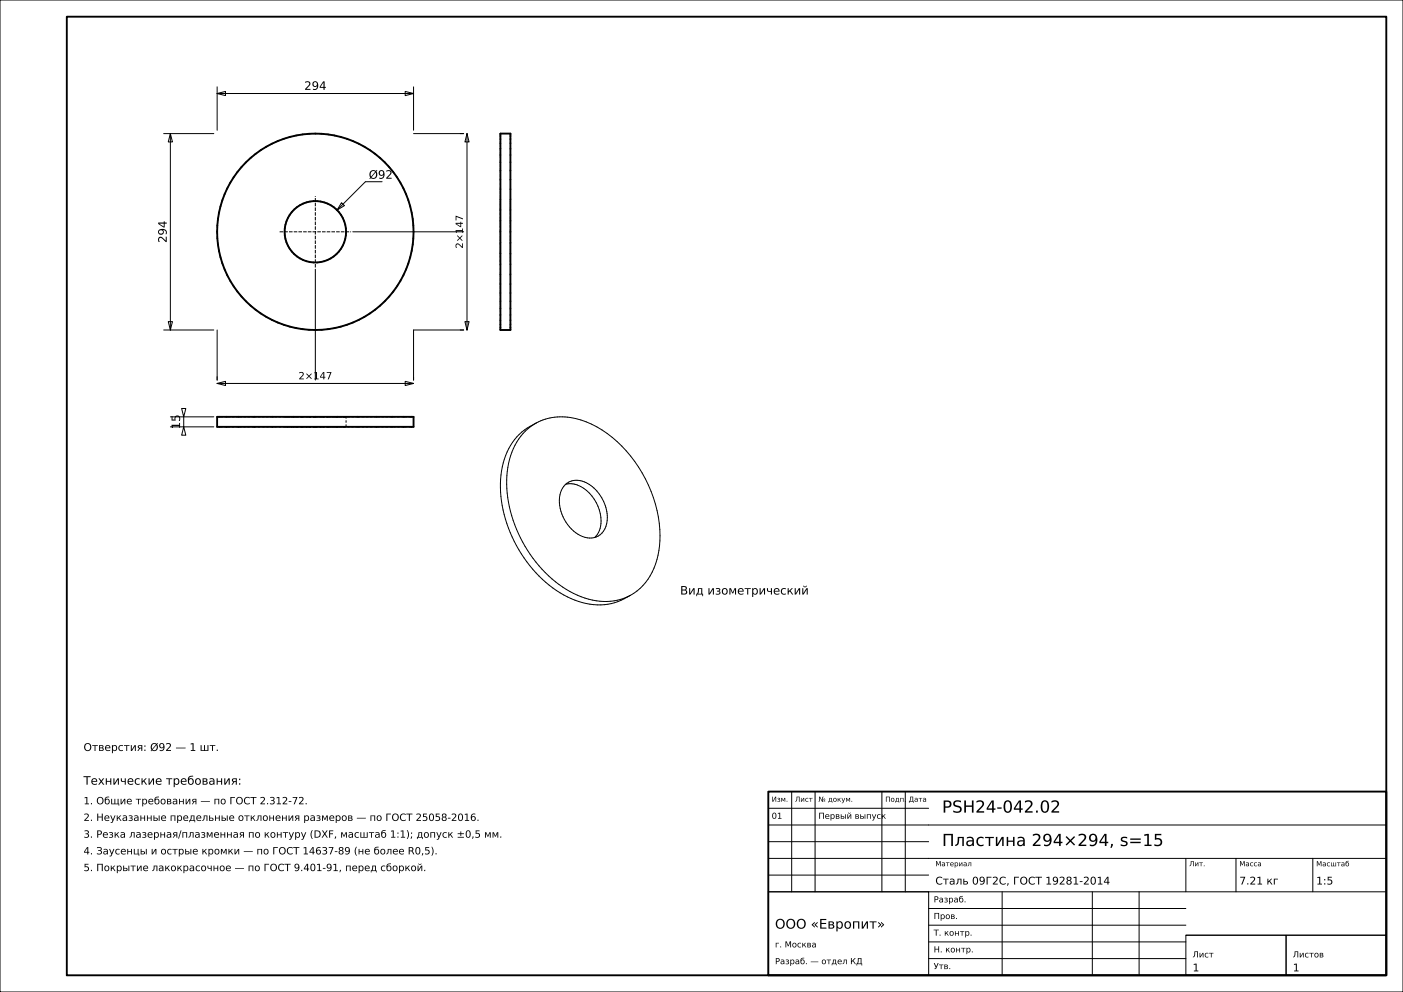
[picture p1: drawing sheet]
<svg xmlns="http://www.w3.org/2000/svg" width="420mm" height="297mm" viewBox="0 0 420 297" stroke-linecap="round" stroke-linejoin="round" font-family="sans-serif">
<g fill="none" stroke="#000" stroke-width=".3">
<path d="M0 0h420v297h-420zM49 40h15M51 40l.6 2.5h-1.2zM51 40v58.8M65 28l2.5-.6v1.2zM65 26v13M65 28h58.8M121.3 27.4l2.5 .6-2.5 .6zM123.8 26v13M123.8 40h15M139.8 40l.6 2.5h-1.2zM139.8 40v58.8"/>
<path d="M114.4 54.4h-5l-8.5 8.5M102.2 60.7l.9 .9-2.2 1.3zM105.6 69.4h33.2M49 98.8h15M50.4 96.3h1.2l-.6 2.5zM65 98.8v15M94.4 80.6v33.2M138.8 98.8h-15v15M139.2 96.3h1.2l-.6 2.5zM65 114.8l2.5-.6v1.2zM65 114.8h58.8M121.3 114.2l2.5 .6-2.5 .6z"/>
<path d="M51 124.8h13M51 127.8h13M54.4 122.3h1.2l-.6 2.5zM55 127.8l.6 2.5h-1.2zM55 124.8v3M160.6 126.6a18.6 18.6 0 0 0-10.7 16.8 38.9 38.9 0 0 0 20 35.3 18.3 18.3 0 0 0 18.8-.4M160.6 126.6a17.7 17.7 0 0 1 16.5 .4 38.7 38.7 0 0 1 20.3 36.4 18.3 18.3 0 0 1-8.7 14.9M160.6 126.6a18.5 18.5 0 0 0-8.9 15.8 38.9 38.9 0 0 0 20 35.3 18.2 18.2 0 0 0 17 .6M169.2 145.1a6.2 6.2 0 0 1 8.6 1 11.1 11.1 0 0 1 3.3 12.2 5.3 5.3 0 0 1-8.1 1.7 11.6 11.6 0 0 1-4.9-13.2zM169.3 145a7.2 7.2 0 0 1 7.1 2.6 10.5 10.5 0 0 1 2.4 12.4l-.8 .9M237 237v30M244 237v30"/>
<path d="M264 237v30M271 237v30M230 257h185M230 252h48M230 247h185M230 242h48M355 257v10M370 257v10M393 257v10M230 267h48v25h-48zM230 267h185M230 262h48"/>
<path d="M278 277h77M278 272h77M300 267v25M327 267v25M341 267v25M278 287h77M278 282h77M355 280h30v12h-30zM355 280h60M385 280h30v12h-30z"/>
</g>
<g fill="none" stroke="#000" stroke-width=".56">
<path d="M20 5h395v287h-395zM149.8 40h3v58.8h-3zM65 124.8h58.8v3h-58.8zM230 237h185v55h-185z"/>
<circle cx="94.4" cy="69.4" r="9.2"/>
<circle cx="94.4" cy="69.4" r="29.4"/>
</g>
<g fill="none" stroke="#000" stroke-width=".3" stroke-dasharray=".7 .5" stroke-linecap="butt">
<path d="M94.4 40l-1.9 .1M66.6 59.9l-.6 1.9M67.2 58.1l-.6 1.8M68 56.4l-.8 1.7M68.9 54.7l-.9 1.7M70 53.1l-1.1 1.6M71.1 51.5l-1.1 1.6M72.3 50l-1.2 1.5M73.6 48.6l-1.3 1.4M75 47.3l-1.4 1.3M76.5 46.1l-1.5 1.2M78.1 45l-1.6 1.1"/>
<path d="M79.7 43.9l-1.6 1.1M81.4 43l-1.7 .9M83.1 42.2l-1.7 .8M84.9 41.6l-1.8 .6M86.8 41l-1.9 .6M88.7 40.6l-1.9 .4M90.6 40.3l-1.9 .3M92.5 40.1l-1.9 .2M96.3 40.1l-1.9-.1M98.2 40.3l-1.9-.2M100.1 40.6l-1.9-.3M102 41l-1.9-.4"/>
<path d="M103.9 41.6l-1.9-.6M105.7 42.2l-1.8-.6M107.4 43l-1.7-.8M109.1 43.9l-1.7-.9M110.7 45l-1.6-1.1M112.3 46.1l-1.6-1.1M113.8 47.3l-1.5-1.2M115.2 48.6l-1.4-1.3M116.5 50l-1.3-1.4M117.7 51.5l-1.2-1.5M118.8 53.1l-1.1-1.6M119.9 54.7l-1.1-1.6"/>
<path d="M120.8 56.4l-.9-1.7M121.6 58.1l-.8-1.7M122.2 59.9l-.6-1.8M149.8 56.6v-5.5M149.8 51.1v-4.7M149.8 46.4v-3.5M149.8 42.9v-2.2M149.8 40.7v-.7M152.8 56.6v-5.5M152.8 51.1v-4.7M152.8 46.4v-3.5M152.8 42.9v-2.2"/>
<path d="M152.8 40.7v-.7M65 69.4l.1 1.9M65.1 71.3l.2 1.9M65.1 67.5l-.1 1.9M65.3 73.2l.3 1.9M65.3 65.6l-.2 1.9M65.6 75.1l.4 1.9M65.6 63.7l-.3 1.9M66 77l.6 1.9M66 61.8l-.4 1.9M66.6 78.9l.6 1.8M85.2 69.4l.1-1.1"/>
<path d="M85.3 68.3l.1-1M85.3 70.5l-.1-1.1M85.4 67.3l.4-1M85.4 71.5l-.1-1M85.8 66.3l.4-1M85.8 72.5l-.4-1M86.2 65.3l.5-1M86.2 73.5l-.4-1M86.7 64.3l.7-.8M86.7 74.5l-.5-1M87.4 63.5l.7-.8M87.4 75.3l-.7-.8"/>
<path d="M88.1 62.7l.8-.7M88.1 76.1l-.7-.8M88.9 62l.9-.6M88.9 76.8l-.8-.7M89.8 61.4l1-.4M89.8 77.4l-.9-.6M90.8 61l1-.4M90.8 77.8l-1-.4M91.8 60.6l1-.3M91.8 78.2l-1-.4M92.8 60.3l1.1-.1M92.8 78.5l-1-.3"/>
<path d="M93.9 60.2h1M93.9 78.6l-1.1-.1M94.9 60.2l1.1 .1M94.9 78.6h-1M96 60.3l1 .3M96 78.5l-1.1 .1M97 60.6l1 .4M97 78.2l-1 .3M98 61l1 .4M98 77.8l-1 .4M99 61.4l.9 .6M99 77.4l-1 .4"/>
<path d="M99.9 62l.8 .7M99.9 76.8l-.9 .6M100.7 62.7l.7 .8M100.7 76.1l-.8 .7M101.4 63.5l.7 .8M101.4 75.3l-.7 .8M102.1 64.3l.5 1M102.1 74.5l-.7 .8M102.6 65.3l.4 1M102.6 73.5l-.5 1M103 66.3l.4 1M103 72.5l-.4 1"/>
<path d="M103.4 67.3l.1 1M103.4 71.5l-.4 1M103.5 68.3l.1 1.1M103.5 70.5l-.1 1M103.6 69.4l-.1 1.1M122.2 78.9l.6-1.9M122.8 77l.4-1.9M122.8 61.8l-.6-1.9M123.2 75.1l.3-1.9M123.2 63.7l-.4-1.9M123.5 73.2l.2-1.9M123.5 65.6l-.3-1.9"/>
<path d="M123.7 71.3l.1-1.9M123.7 67.5l-.2-1.9M123.8 69.4l-.1-1.9M149.8 69.4v-1M149.8 68.4v-1M149.8 67.4v-1M149.8 66.4v-1M149.8 65.4v-.9M149.8 64.5v-.8M149.8 63.7v-.8M149.8 62.9v-.7M149.8 62.2v-.6"/>
<path d="M149.8 61.6v-.5M149.8 61.1v-.4M149.8 60.7v-.3M149.8 60.4v-.1M149.8 60.3v-.1M149.8 60.2v.2M149.8 60.4v.7M149.8 61.1v1.1M149.8 62.2v1.5M149.8 63.7v1.7M149.8 65.4v2M149.8 67.4v2"/>
<path d="M149.8 69.4v2M149.8 71.4v2M149.8 73.4v1.7M149.8 75.1v1.5M149.8 76.6v1.1M149.8 77.7v.7M149.8 78.4v.2M149.8 78.6v-.1M149.8 78.5v-.1M149.8 78.4v-.3M149.8 78.1v-.4M149.8 77.7v-.5"/>
<path d="M149.8 77.2v-.6M149.8 76.6v-.7M149.8 75.9v-.8M149.8 75.1v-.8M149.8 74.3v-.9M149.8 73.4v-1M149.8 72.4v-1M149.8 71.4v-1M149.8 70.4v-1M149.8 75.9v-6.5M149.8 69.4v-6.5M149.8 62.9v-6.3"/>
<path d="M152.8 69.4v1M152.8 70.4v1M152.8 71.4v1M152.8 72.4v1M152.8 73.4v.9M152.8 74.3v.8M152.8 75.1v.8M152.8 75.9v.7M152.8 76.6v.6M152.8 77.2v.5M152.8 77.7v.4M152.8 78.1v.3"/>
<path d="M152.8 78.4v.1M152.8 78.5v.1M152.8 78.6v-.2M152.8 78.4v-.7M152.8 77.7v-1.1M152.8 76.6v-1.5M152.8 75.1v-1.7M152.8 73.4v-2M152.8 71.4v-2M152.8 69.4v-2M152.8 67.4v-2M152.8 65.4v-1.7"/>
<path d="M152.8 63.7v-1.5M152.8 62.2v-1.1M152.8 61.1v-.7M152.8 60.4v-.2M152.8 60.2v.1M152.8 60.3v.1M152.8 60.4v.3M152.8 60.7v.4M152.8 61.1v.5M152.8 61.6v.6M152.8 62.2v.7M152.8 62.9v.8"/>
<path d="M152.8 63.7v.8M152.8 64.5v.9M152.8 65.4v1M152.8 66.4v1M152.8 67.4v1M152.8 68.4v1M152.8 75.9v-6.5M152.8 69.4v-6.5M152.8 62.9v-6.3M67.2 80.7l.8 1.7M68 82.4l.9 1.7M68.9 84.1l1.1 1.6"/>
<path d="M70 85.7l1.1 1.6M71.1 87.3l1.2 1.5M72.3 88.8l1.3 1.4M73.6 90.2l1.4 1.3M75 91.5l1.5 1.2M76.5 92.7l1.6 1.1M78.1 93.8l1.6 1.1M79.7 94.9l1.7 .9M81.4 95.8l1.7 .8M83.1 96.6l1.8 .6M84.9 97.2l1.9 .6M86.8 97.8l1.9 .4"/>
<path d="M88.7 98.2l1.9 .3M90.6 98.5l1.9 .2M92.5 98.7l1.9 .1M94.4 98.8l1.9-.1M96.3 98.7l1.9-.2M98.2 98.5l1.9-.3M100.1 98.2l1.9-.4M102 97.8l1.9-.6M103.9 97.2l1.8-.6M105.7 96.6l1.7-.8M107.4 95.8l1.7-.9M109.1 94.9l1.6-1.1"/>
<path d="M110.7 93.8l1.6-1.1M112.3 92.7l1.5-1.2M113.8 91.5l1.4-1.3M115.2 90.2l1.3-1.4M116.5 88.8l1.2-1.5M117.7 87.3l1.1-1.6M118.8 85.7l1.1-1.6M119.9 84.1l.9-1.7M120.8 82.4l.8-1.7M121.6 80.7l.6-1.8M149.8 98.8v-.7M149.8 98.1v-2.2"/>
<path d="M149.8 95.9v-3.5M149.8 92.4v-4.7M149.8 87.7v-5.5M149.8 82.2v-6.3M152.8 98.8v-.7M152.8 98.1v-2.2M152.8 95.9v-3.5M152.8 92.4v-4.7M152.8 87.7v-5.5M152.8 82.2v-6.3M65.7 124.8h-.7M65.7 127.8h-.7"/>
<path d="M67.9 124.8h-2.2M67.9 127.8h-2.2M71.4 124.8h-3.5M71.4 127.8h-3.5M76.1 124.8h-4.7M76.1 127.8h-4.7M81.6 124.8h-5.5M81.6 127.8h-5.5M85.2 124.8h.2M85.2 127.8h.2M85.4 124.8h-.2M85.4 124.8h.7"/>
<path d="M85.4 127.8h-.2M85.4 127.8h.7M86.1 124.8h-.7M86.1 124.8h1.1M86.1 127.8h-.7M86.1 127.8h1.1M87.2 124.8h-1.1M87.2 124.8h1.5M87.2 127.8h-1.1M87.2 127.8h1.5M87.9 124.8h-6.3M87.9 127.8h-6.3"/>
<path d="M88.7 124.8h-1.5M88.7 124.8h1.7M88.7 127.8h-1.5M88.7 127.8h1.7M90.4 124.8h-1.7M90.4 124.8h2M90.4 127.8h-1.7M90.4 127.8h2M92.4 124.8h-2M92.4 124.8h2M92.4 127.8h-2M92.4 127.8h2"/>
<path d="M94.4 124.8h-2M94.4 124.8h2M94.4 127.8h-2M94.4 127.8h2M94.4 124.8h-6.5M94.4 127.8h-6.5M96.4 124.8h-2M96.4 124.8h2M96.4 127.8h-2M96.4 127.8h2M98.4 124.8h-2M98.4 124.8h1.7"/>
<path d="M98.4 127.8h-2M98.4 127.8h1.7M100.1 124.8h-1.7M100.1 124.8h1.5M100.1 127.8h-1.7M100.1 127.8h1.5M100.9 124.8h-6.5M100.9 127.8h-6.5M101.6 124.8h-1.5M101.6 124.8h1.1M101.6 127.8h-1.5M101.6 127.8h1.1"/>
<path d="M102.7 124.8h-1.1M102.7 124.8h.7M102.7 127.8h-1.1M102.7 127.8h.7M103.4 124.8h-.7M103.4 124.8h.2M103.4 127.8h-.7M103.4 127.8h.2M103.6 127.8v-3M103.6 124.8h-.2M103.6 127.8h-.2M107.2 124.8h-6.3"/>
<path d="M107.2 127.8h-6.3M112.7 124.8h-5.5M112.7 127.8h-5.5M117.4 124.8h-4.7M117.4 127.8h-4.7M120.9 124.8h-3.5M120.9 127.8h-3.5M123.1 124.8h-2.2M123.1 127.8h-2.2M123.8 124.8h-.7M123.8 127.8h-.7"/>
</g>
<path d="M83.7 69.4h21.4M94.4 80.1v-21.4" fill="none" stroke="#000" stroke-width=".3" stroke-dasharray="1.1 .4" stroke-linecap="butt"/>
<g font-size="5">
<text x="282" y="243.3">PSH24-042.02</text>
<text x="282" y="253.3">Пластина 294×294, s=15</text>
</g>
<text font-size="4" x="232" y="278">ООО «Европит»</text>
<g font-size="3.5">
<text x="91.1" y="26.9">294</text>
<text x="110.4" y="53.5">Ø92</text>
<text x="49.9" y="72.7" transform="rotate(-90 49.9 72.7)">294</text>
<text x="53.9" y="128.5" transform="rotate(-90 53.9 128.5)">15</text>
<text x="203.6" y="178">Вид изометрический</text>
<text x="25" y="234.9">Технические требования:</text>
</g>
<g font-size="3.2">
<text x="25" y="224.8">Отверстия: Ø92 — 1 шт.</text>
<text x="280" y="264.8">Сталь 09Г2С, ГОСТ 19281-2014</text>
<text x="371" y="264.8">7.21 кг</text>
<text x="394" y="264.8">1:5</text>
<text x="357" y="290.8">1</text>
<text x="387" y="290.8">1</text>
</g>
<g font-size="3">
<text x="138.6" y="74.5" transform="rotate(-90 138.6 74.5)">2×147</text>
<text x="89.3" y="113.6">2×147</text>
<text x="25" y="240.8">1. Общие требования — по ГОСТ 2.312-72.</text>
<text x="25" y="245.8">2. Неуказанные предельные отклонения размеров — по ГОСТ 25058-2016.</text>
<text x="25" y="250.8">3. Резка лазерная/плазменная по контуру (DXF, масштаб 1:1); допуск ±0,5 мм.</text>
<text x="25" y="255.8">4. Заусенцы и острые кромки — по ГОСТ 14637-89 (не более R0,5).</text>
<text x="25" y="260.8">5. Покрытие лакокрасочное — по ГОСТ 9.401-91, перед сборкой.</text>
</g>
<g font-size="2.5">
<text x="231" y="245.1">01</text>
<text x="245" y="245.1">Первый выпуск</text>
<text x="279.5" y="270.2">Разраб.</text>
<text x="279.5" y="275.1">Пров.</text>
<text x="279.5" y="280.1">Т. контр.</text>
<text x="232" y="283.6">г. Москва</text>
<text x="279.5" y="285.1">Н. контр.</text>
<text x="357" y="286.6">Лист</text>
<text x="387" y="286.6">Листов</text>
<text x="232" y="288.7">Разраб. — отдел КД</text>
<text x="279.5" y="290.1">Утв.</text>
</g>
<g font-size="2.1">
<text x="231" y="240">Изм.</text>
<text x="238" y="240">Лист</text>
<text x="245" y="240">№ докум.</text>
<text x="265" y="240">Подп.</text>
<text x="272" y="240">Дата</text>
<text x="280" y="259.3">Материал</text>
<text x="356" y="259.3">Лит.</text>
<text x="371" y="259.3">Масса</text>
<text x="394" y="259.4">Масштаб</text>
</g>
</svg>
